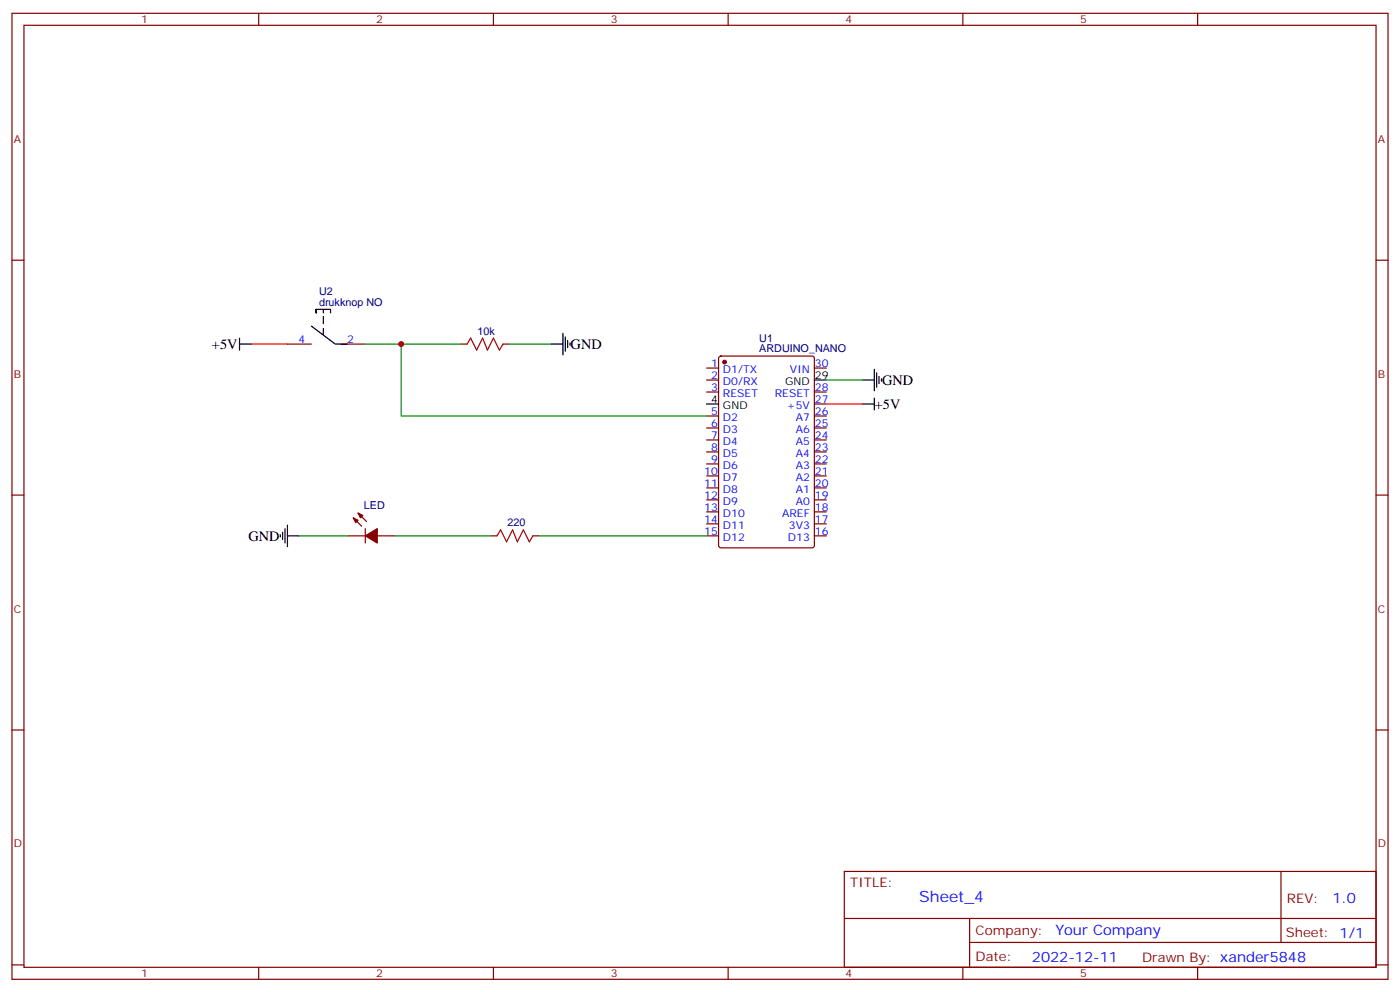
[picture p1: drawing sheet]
<svg xmlns="http://www.w3.org/2000/svg" width="412mm" height="292mm" viewBox="0 0 412 292" stroke-linecap="round" stroke-linejoin="round" font-family="sans-serif">
<g fill="none" stroke="#870000" stroke-width=".35">
<path d="M3.5 3.9h405.4v284.4h-405.4zM7.1 7.4h398.2v277.3h-398.2zM76.2 3.9v3.5M145.3 3.9v3.5M214.5 3.9v3.5M283.6 3.9v3.5M352.8 3.9v3.5M3.5 76.6h3.6M405.3 76.6h3.6M84.7 101.3h7M100.5 101.3h7.1M135.8 101.3h1.8"/>
<path d="M148.2 101.3h1.7M208.1 108.3h3.6M208.1 111.9h3.6M208.1 115.4h3.6M211.9 105l.5-.2h26.8l.6 .4 .1 55.3-.5 .7-27 .1-.7-.5v-55.3zM239.9 108.3h3.5M239.9 115.4h3.5M239.9 118.9h3.5M208.1 122.4h3.6M208.1 126h3.6M208.1 129.5h3.6M208.1 133h3.6"/>
<path d="M208.1 136.6h3.6M239.9 122.4h3.5M239.9 126h3.5M239.9 129.5h3.5M239.9 133h3.5M239.9 136.6h3.5M3.5 145.7h3.6M102.3 157.7h5.3M104.1 152.4l2.4 2.5M105.5 151l2.4 2.5M107.6 155.6v4.2M111.1 157.7h5.3"/>
<path d="M144.6 157.7h1.8M157 157.7h1.7M208.1 140.1h3.6M208.1 143.6h3.6M208.1 147.1h3.6M208.1 150.7h3.6M208.1 154.2h3.6M208.1 157.7h3.6M239.9 140.1h3.5M239.9 143.6h3.5M239.9 147.1h3.5M239.9 150.7h3.5"/>
<path d="M239.9 154.2h3.5M239.9 157.7h3.5M405.3 145.7h3.6M3.5 214.9h3.6M405.3 214.9h3.6M248.7 256.5h156.6v28.2h-156.6zM377.3 256.5v20.9M248.7 270.4h156.5M285.6 277.4h119.6M285.6 270.4v14.1M3.5 284h3.6M76.2 284.7v3.6"/>
<path d="M145.3 284.7v3.6M214.5 284.7v3.6M283.6 284.7v3.6M352.8 284.7v3.6M405.3 284h3.6"/>
</g>
<g fill="#870000" stroke="#870000" stroke-width=".35">
<path d="M107.6 157.7l3.5-2.1v4.2z"/>
<path d="M105.5 151l1.4 .7-.7 .7z"/>
<path d="M104.1 152.4l1.4 .7-.7 .7z"/>
<circle cx="213.4" cy="106.6" r=".53"/>
</g>
<g fill="none" stroke="#000" stroke-width=".35">
<path d="M70.6 99.5v3.5M91.7 96l7.1 5.3h3.5M93.1 91.1v1v-1h2.1v1M95.2 91.1h2.2v1M95.2 93.2v2.1M95.2 96.7v1.8M165.8 98.1v6.4M166.5 99.2v4.2M70.6 101.3h3.5M162.3 101.3h3.5M167.2 100.2v2.1M167.9 100.9v.7"/>
<path d="M208.1 118.9h3.6M239.9 111.9h3.5M254 118.9h3.5M254 111.9h3.5M257.5 108.7v6.3M257.5 117.2v3.5M258.2 109.7v4.3M258.9 110.8v2.1M259.6 111.5v.7M82.5 157.4v.7M83.3 156.7v2.1M84 155.6v4.2"/>
<path d="M84.7 157.7h3.5M84.7 154.6v6.3"/>
</g>
<path d="M137.6 101.3l1-1.8 1.8 3.5 1.8-3.5 1.4 3.5 1.7-3.5 1.8 3.5 1.1-1.7M146.4 157.7l1.1-1.7 1.7 3.5 1.8-3.5 1.4 3.5 1.8-3.5 1.7 3.5 1.1-1.8" fill="none" stroke="#a10000" stroke-width=".35"/>
<path d="M107.6 101.3h28.2M118.2 101.3v21.1h89.9M149.9 101.3h12.4M243.4 111.9h10.6M88.2 157.7h14.1M116.4 157.7h28.2M158.7 157.7h49.4" fill="none" stroke="#008700" stroke-width=".35"/>
<path d="M74.1 101.3h10.6M243.4 118.9h10.6" fill="none" stroke="#f00" stroke-width=".35"/>
<circle cx="118.2" cy="101.3" r=".88" fill="#c00"/>
<text font-size="4.6" fill="#00f" x="270.8" y="265.5">Sheet_4</text>
<g font-size="4.2">
<text x="62.4" y="102.8">+5V</text>
<text x="168.1" y="102.8">GND</text>
<text x="259.8" y="113.4">GND</text>
<text x="257.7" y="120.4">+5V</text>
<text x="73.2" y="159.3">GND</text>
</g>
<g font-size="4.2" fill="#00f">
<text x="392.5" y="265.8">1.0</text>
<text x="310.9" y="275.3">Your Company</text>
<text x="304" y="283.1">2022-12-11</text>
</g>
<g font-size="3.9" fill="#800">
<text x="250.5" y="261.1">TITLE:</text>
<text x="379.1" y="265.8">REV:</text>
<text x="287.4" y="275.3">Company:</text>
<text x="378.7" y="275.9">Sheet: 1/1</text>
<text x="287.4" y="283">Date:</text>
<text x="336.4" y="283.1">Drawn By: xander5848</text>
</g>
<g font-size="3.2" fill="#800">
<text x="41.6" y="6.9">1</text>
<text x="110.8" y="6.9">2</text>
<text x="179.9" y="6.9">3</text>
<text x="249.1" y="6.9">4</text>
<text x="318.2" y="6.9">5</text>
<text x="4.1" y="42">A</text>
<text x="405.9" y="42">A</text>
<text x="4.1" y="111.2">B</text>
<text x="405.9" y="111.2">B</text>
<text x="4.1" y="180.3">C</text>
<text x="405.9" y="180.3">C</text>
<text x="4.1" y="249.4">D</text>
<text x="405.9" y="249.4">D</text>
<text x="41.6" y="287.7">1</text>
<text x="110.8" y="287.7">2</text>
<text x="179.9" y="287.7">3</text>
<text x="249.1" y="287.7">4</text>
<text x="318.2" y="287.7">5</text>
</g>
<g font-size="3.2" fill="#000080">
<text x="94" y="90">drukknop NO</text>
<text x="94" y="86.8">U2</text>
<text x="140.7" y="98.5">10k</text>
<text x="223.7" y="100.6">U1</text>
<text x="223.7" y="103.7">ARDUINO_NANO</text>
<text x="107.2" y="150">LED</text>
<text x="149.5" y="154.9">220</text>
</g>
<g font-size="3.2" fill="#00f">
<text x="87.9" y="100.9">4</text>
<text x="102.3" y="100.9">2</text>
<text x="209.5" y="108">1</text>
<text x="240.1" y="108">30</text>
<text x="209.5" y="111.5">2</text>
<text x="213" y="109.7">D1/TX</text>
<text x="213" y="113.3">D0/RX</text>
<text x="232.7" y="109.7">VIN</text>
<text x="209.5" y="115">3</text>
<text x="213" y="116.8">RESET</text>
<text x="228.2" y="116.8">RESET</text>
<text x="240.1" y="118.6">27</text>
<text x="240.1" y="115">28</text>
<text x="209.5" y="122.1">5</text>
<text x="209.5" y="125.6">6</text>
<text x="213" y="123.9">D2</text>
<text x="231.8" y="120.3">+5V</text>
<text x="234.4" y="123.9">A7</text>
<text x="240.1" y="125.6">25</text>
<text x="240.1" y="122.1">26</text>
<text x="209.5" y="129.2">7</text>
<text x="213" y="127.4">D3</text>
<text x="213" y="130.9">D4</text>
<text x="234.4" y="130.9">A5</text>
<text x="234.4" y="127.4">A6</text>
<text x="240.1" y="129.2">24</text>
<text x="209.5" y="132.7">8</text>
<text x="209.5" y="136.2">9</text>
<text x="213" y="134.4">D5</text>
<text x="213" y="138">D6</text>
<text x="234.4" y="138">A3</text>
<text x="234.4" y="134.4">A4</text>
<text x="240.1" y="136.2">22</text>
<text x="240.1" y="132.7">23</text>
<text x="207.5" y="139.7">10</text>
<text x="207.5" y="143.3">11</text>
<text x="213" y="141.5">D7</text>
<text x="234.4" y="141.5">A2</text>
<text x="240.1" y="143.3">20</text>
<text x="240.1" y="139.7">21</text>
<text x="207.5" y="146.8">12</text>
<text x="213" y="145">D8</text>
<text x="213" y="148.6">D9</text>
<text x="234.4" y="148.6">A0</text>
<text x="234.4" y="145">A1</text>
<text x="240.1" y="146.8">19</text>
<text x="207.5" y="150.3">13</text>
<text x="207.5" y="153.8">14</text>
<text x="213" y="152.1">D10</text>
<text x="213" y="155.6">D11</text>
<text x="230.4" y="152.1">AREF</text>
<text x="232.4" y="155.6">3V3</text>
<text x="240.1" y="153.8">17</text>
<text x="240.1" y="150.3">18</text>
<text x="207.5" y="157.4">15</text>
<text x="213" y="159.1">D12</text>
<text x="232.1" y="159.1">D13</text>
<text x="240.1" y="157.4">16</text>
</g>
<g font-size="3.2">
<text x="231.3" y="113.3">GND</text>
<text x="240.1" y="111.5">29</text>
<text x="209.5" y="118.6">4</text>
<text x="213" y="120.3">GND</text>
</g>
</svg>
